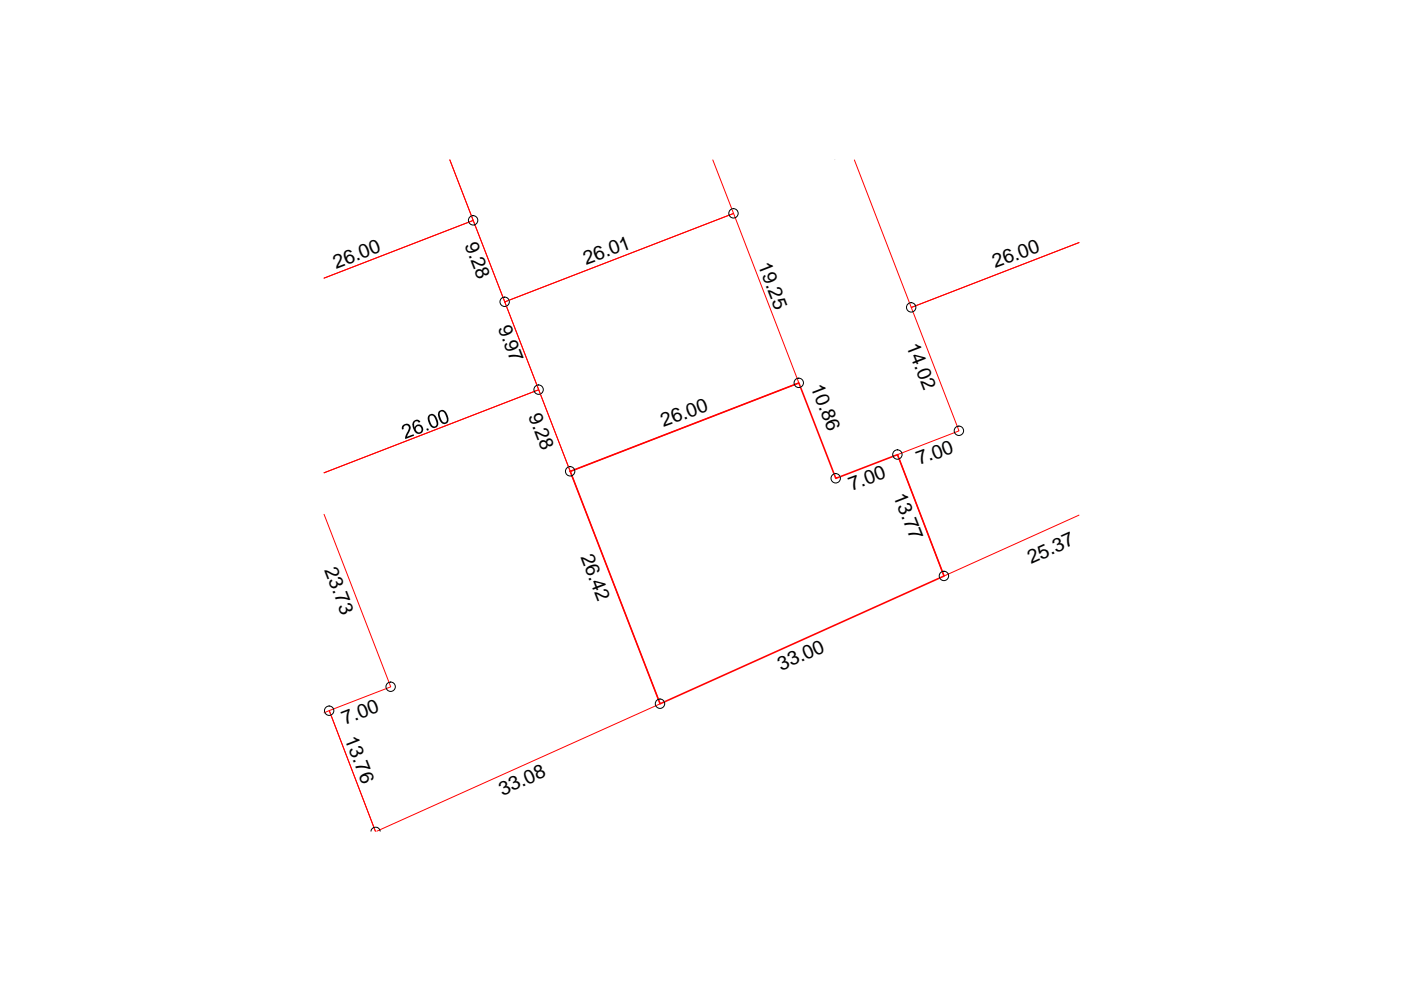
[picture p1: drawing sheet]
<svg xmlns="http://www.w3.org/2000/svg" width="297mm" height="210mm" viewBox="0 0 297 210" stroke-linecap="round" stroke-linejoin="round" font-family="sans-serif">
<path d="M151.1 33.9l4.4 11.4-48.5 18.7-11.6-30.1 4.9 12.8-31.6 12.3 31.6-12.3 13.9 35.9-45.5 17.6 45.5-17.6 25.8 66.6-60.1 27M181.1 33.9l12.1 31.3 35.6-13.8-35.6 13.8 10.1 26.2-13 5 9.9 25.7 28.6-12.9M107 64l48.5-18.7 13.9 35.9-48.5 18.7zM68.7 109.1l14.1 36.5-13 5.1 9.8 25.5-9.8-25.5-1.1 .4" fill="none" stroke="#f00" stroke-width=".21"/>
<path d="M120.9 99.9l48.5-18.7 7.8 20.2 13.1-5 9.9 25.7-60.2 27.1z" fill="none" stroke="#f00" stroke-width=".34"/>
<g fill="none" stroke="#000" stroke-width=".21">
<path d="M78.7 176.2a.98 .98 0 0 1 .9-.8 .98 .98 0 0 1 1 .8"/>
<circle cx="100.3" cy="46.7" r=".99"/>
<circle cx="155.5" cy="45.2" r=".99"/>
<circle cx="107" cy="64" r=".99"/>
<circle cx="193.2" cy="65.2" r=".99"/>
<circle cx="114.2" cy="82.6" r=".99"/>
<circle cx="120.9" cy="99.9" r=".99"/>
<circle cx="169.4" cy="81.2" r=".99"/>
<circle cx="190.3" cy="96.4" r=".99"/>
<circle cx="203.3" cy="91.3" r=".99"/>
<circle cx="177.2" cy="101.4" r=".99"/>
<circle cx="200.1" cy="122.1" r=".99"/>
<circle cx="69.8" cy="150.7" r=".99"/>
<circle cx="82.8" cy="145.6" r=".99"/>
<circle cx="139.9" cy="149.2" r=".99"/>
</g>
<g fill="#000">
<path d="M85.3 90.3l.8-.5 .7 .2 .2 .4 .1 .4-.8 1.8 1.4-.5 .1 .3-1.9 .7v-.6l.7-1.4 .1-.5-.2-.3-.5-.1-.4 .2v.6l-.3 .1-.1-.5zM90.4 90.9l.4-.1 .1 .4-.3 .1z"/>
<path d="M87.6 89.4l.6-.4h.5l.4 .3v.2l-.3 .1-.3-.3-.5 .1-.2 .3v.6l.1 .4 .2-.4 .5-.3h.6l.3 .3 .2 .8-.4 .8-.7 .1-.7-.5-.5-1.4zM88.4 90.4l-.3 .4 .2 .7 .4 .2 .5-.2 .2-.6-.2-.3-.3-.3z"/>
<path d="M90.9 88.1l.5-.3h.4l.6 .4 .5 1.4v.6l-.4 .4-.4 .2-.4-.1-.6-.6-.4-1.2zM91.1 88.2v.7l.3 1.1 .4 .4h.5l.3-.7-.5-1.2-.4-.4z"/>
<path d="M93 87.3l.5-.3 .4-.1 .7 .5 .5 1.2v.6l-.4 .5-.8 .2-.6-.5-.4-1.2zM93.4 87.3l-.2 .7 .3 .9 .4 .6 .5 .1 .3-.4-.3-1.3-.3-.5-.2-.2z"/>
</g>
<g font-size="4.1">
<text x="98.5" y="51.9" transform="rotate(69 98.5 51.9)">9.28</text>
<text x="71.3" y="56.9" transform="rotate(-21 71.3 56.9)">26.00</text>
<text x="124.2" y="56.2" transform="rotate(-20 124.2 56.2)">26.01</text>
<text x="160.7" y="56.2" transform="rotate(69 160.7 56.2)">19.25</text>
<text x="211" y="56.9" transform="rotate(-20 211 56.9)">26.00</text>
<text x="105.5" y="69.6" transform="rotate(69 105.5 69.6)">9.97</text>
<text x="192.2" y="73.3" transform="rotate(69 192.2 73.3)">14.02</text>
<text x="171.9" y="82" transform="rotate(69 171.9 82)">10.86</text>
<text x="112" y="88.1" transform="rotate(69 112 88.1)">9.28</text>
<text x="140.7" y="90.6" transform="rotate(-20 140.7 90.6)">26.00</text>
<text x="194.9" y="98.6" transform="rotate(-20 194.9 98.6)">7.00</text>
<text x="180.5" y="104.1" transform="rotate(-20 180.5 104.1)">7.00</text>
<text x="189.4" y="105.1" transform="rotate(69 189.4 105.1)">13.77</text>
<text x="123.1" y="118.1" transform="rotate(69 123.1 118.1)">26.42</text>
<text x="218.7" y="119.6" transform="rotate(-24 218.7 119.6)">25.37</text>
<text x="68.7" y="120.9" transform="rotate(69 68.7 120.9)">23.73</text>
<text x="165.6" y="142.2" transform="rotate(-24 165.6 142.2)">33.00</text>
<text x="73.1" y="153.8" transform="rotate(-21 73.1 153.8)">7.00</text>
<text x="73.1" y="156.7" transform="rotate(69 73.1 156.7)">13.76</text>
<text x="106.5" y="168.7" transform="rotate(-24 106.5 168.7)">33.08</text>
</g>
</svg>
